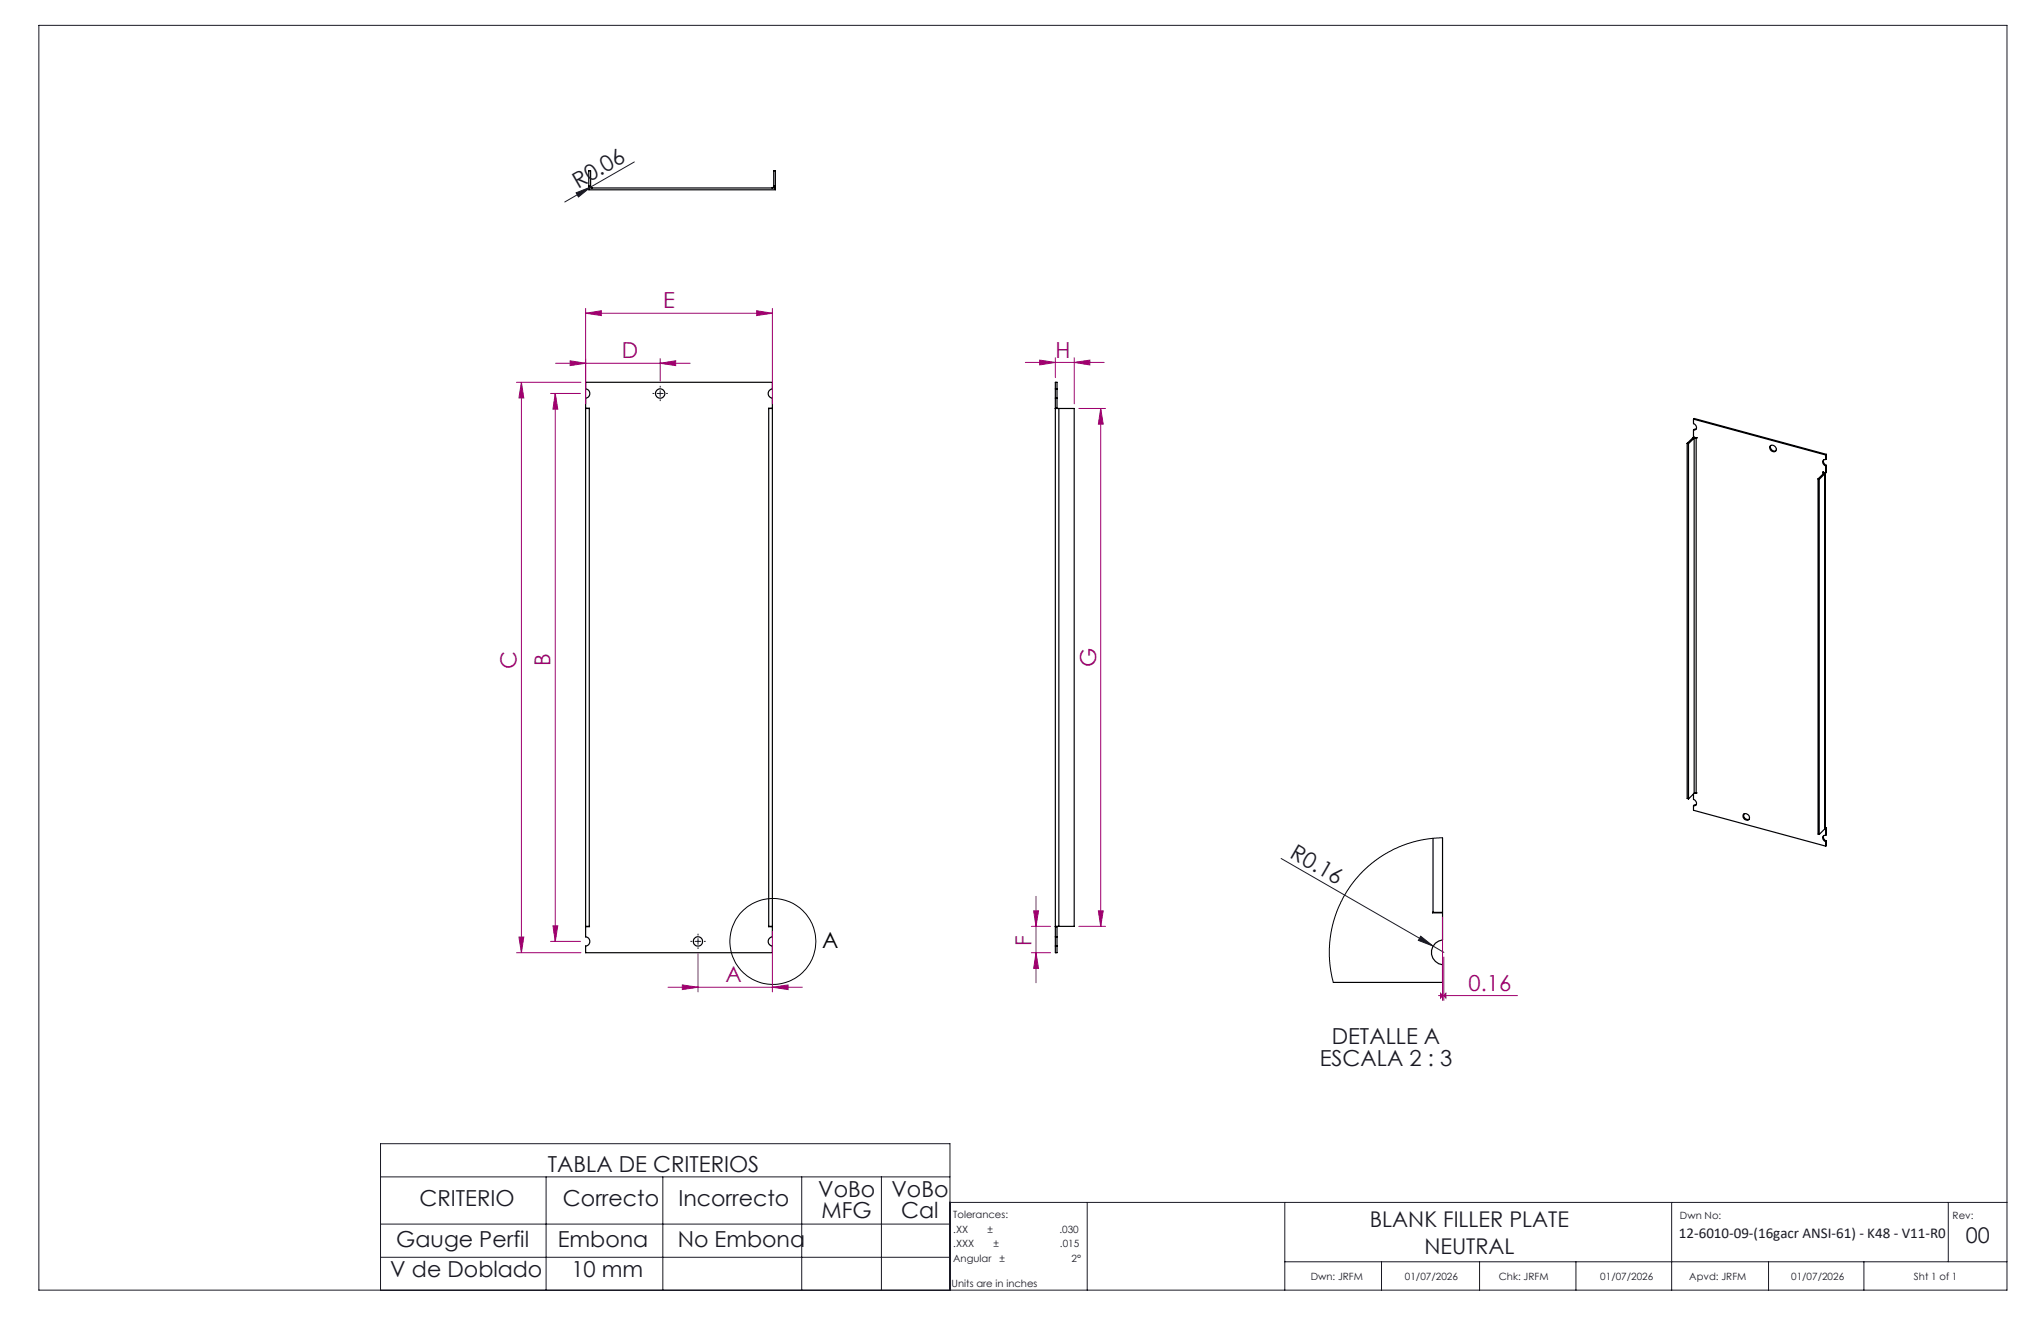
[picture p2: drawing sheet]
<svg xmlns="http://www.w3.org/2000/svg" width="432mm" height="279mm" viewBox="0 0 432 279" stroke-linecap="round" stroke-linejoin="round" font-family="sans-serif">
<g fill="none" stroke="#191924" stroke-width=".21">
<path d="M8.2 5.4h416.4v267.5h-416.4zM134.2 34.3l-14.7 8.4M121.9 40.8l3.1-1.3-2.6 2.2zM139 83.2h1.3M139.7 82.6v1.3M147 199.1h1.3M147.7 198.5v1.2M271 181.6l32.2 18.5M300.6 198l2.6 2.1-3.1-1.2zM303.2 200.1l2.3 1.3M80.5 241.9h120.5v31h-120.5zM80.5 248.9h120.5"/>
<path d="M80.5 258.9h120.5M115.5 248.9v24M140.2 248.9v24M169.6 248.9v24M186.5 248.9v24M230 254.3v18.6M271.8 254.3v18.6M353.7 254.3v18.6M412.2 254.3v12.6M424.6 254.3h-223.7v18.6M80.5 265.9h120.5M271.8 266.9h152.8"/>
<path d="M292.3 266.9v6M313 266.9v6M333.4 266.9v6M374.2 266.9v6M394.3 266.9v6"/>
</g>
<g fill="none" stroke="#000" stroke-width=".25">
<path d="M124.6 39.4l.1 .4M124.6 39.8h39.4v.3h-39.4zM124.6 39.4v-3.3h.4v3.3M124.6 39.4h.4M125 39.4v.2l.3 .2M163.7 39.4l-.4 .4M163.7 39.4v-3.3h.3v3.3M163.7 39.4h.3M164 39.4v.4M124.7 86.4h-.8h.8v109.5M124.7 86.4h.1M162.6 86.4h.8h-.8v109.5"/>
<path d="M162.6 86.4h.1M223.3 82.3v1.9M223.3 82.3v-1.4h.3v1.4M223.3 84.2v114M223.3 82.3h.3M223.3 84.2h.3M223.6 84.2v2.2h-.3h.7M223.6 82.3v1.9M224 86.4h3.3v109.5h-3.3M224 86.4v109.5M356.9 93.8h.3M356.9 93.8v75.1l.3 .1"/>
<path d="M357.2 93.8v75.2M358.1 92.6l-1.2 1.2M358.1 92.6l.3 .1M358.3 88.7v.9a.67 .67 0 0 1 .6 .7 .67 .67 0 0 1-.6 .6M358.3 90.9v1.5l.5 .2M358.3 88.7l28 7.5M358.3 88.7l.1-.2 28 7.6M358.4 92.5l-.3 .1M358.4 92.7l-1.2 1.1M358.4 92.7v75.1M358.8 92.6h.1M358.8 90.7l-.5 .2"/>
<path d="M358.8 92.6l-.4 .1M358.8 92.6v75.1h-.1M374.5 94.4a.78 .78 0 0 1 1 0 .78 .78 0 0 1 0 1.1 .86 .86 0 0 1-.8-.2 .86 .86 0 0 1-.2-.9zM374.6 94.2a.87 .87 0 0 0 .2 .9 .87 .87 0 0 0 .9 .3M385.7 99.9l.6 .1M385.7 99.9v.4M385.7 99.9h.1M385.7 99.9l.1 .2M385.8 97.3v.6l.6 .5M386.3 97.2a.64 .64 0 0 0-.7 .5 .64 .64 0 0 0 .4 .7l.3 .2M386.3 96.2v1M386.3 98.6v1.4"/>
<path d="M386.4 96.1l-.1 .1M386.4 96.1v.9l-.1 .2M386.4 98.4v1.5l-.1 .1M386.4 98.4l-.1 .2M384.6 101.3l.3 .1M384.6 101.3v75.1l.3 .1M384.9 101.4v75.1M385.8 100.1l-1.2 1.2M385.8 100.1l.3 .1M386.1 100.2l-1.2 1.2M386.1 100.2v75.1M386.2 100l-.1 .2"/>
<path d="M386.2 100v75.2M303.2 177.3v15.7M305.2 177.2v15.8h-2M358.3 167.9v1.2a.67 .67 0 0 1 .6 .7 .67 .67 0 0 1-.6 .6M358.3 170.4v1l28 7.6M358.4 167.8l-1.2 1.2M358.8 167.7h.1M358.8 167.7l-.4 .1M358.8 170.2l-.5 .2M368.8 172.3a.79 .79 0 0 1 1.1 0 .79 .79 0 0 1 0 1.1 .87 .87 0 0 1-.9-.2 .87 .87 0 0 1-.2-.9zM369 172.2a.87 .87 0 0 0 .2 .9 .87 .87 0 0 0 .9 .2M385.8 176.7v.7l.6 .5"/>
<path d="M386.1 175.3l-1.2 1.2M386.2 175.2l-.1 .1M386.2 175.2h.1M386.2 175h.2M386.3 176.7a.63 .63 0 0 0-.7 .5 .63 .63 0 0 0 .4 .7l.3 .1M386.3 175.2v1.5M386.3 178v1M386.4 175v1.5l-.1 .2M386.4 177.9v.9l-.1 .2M386.4 175l-.1 .2M386.4 177.9l-.1 .1M124.7 195.9h-.8v-111.7a.97 .97 0 0 0 .9-1 .97 .97 0 0 0-.9-.9v-1.4h39.5v1.4a.97 .97 0 0 0-.9 .9 .97 .97 0 0 0 .9 1v111.7h-.8"/>
<path d="M124.7 195.9l-.8 .1v2.2a.97 .97 0 0 1 .9 .9 .97 .97 0 0 1-.9 1v1.4h39.5v-1.4a.97 .97 0 0 1-.9-1 .97 .97 0 0 1 .9-.9v-2.2l-.8-.1M223.3 195.9h.7M223.3 198.2v1.9M223.3 196h.3M223.3 198.2h.3M223.6 198.2v1.9M223.6 195.9v2.3M303.2 193l-.1 .1h2.1v5.7a2.64 2.64 0 0 0-2.4 2.6 2.64 2.64 0 0 0 2.4 2.6v3.8h-23.1M223.3 200.1v1.4h.3v-1.4M223.3 200.1h.3"/>
<circle cx="139.7" cy="83.2" r=".99"/>
<circle cx="147.7" cy="199.1" r=".99"/>
</g>
<g fill="none" stroke="#000" stroke-width=".21">
<path d="M305.2 177.2l-2.8 .2-2.5 .4-2.5 .8-2.8 1.2-2.2 1.2-2.2 1.6-2.4 2.3-1.7 1.9-1.8 2.8-1.2 2.5-.7 1.8-.7 2.7-.4 2.8-.1 3 .4 3.1 .5 2.3"/>
<circle cx="163.5" cy="199.1" r="9.1"/>
</g>
<g fill="none" stroke="#a0006e" stroke-width=".21">
<path d="M117.5 76.8h28.5M120.6 76.3l3.3 .5-3.3 .5zM123.9 66.3l3.3-.6v1zM123.9 65.2v20.2M123.9 66.3h39.5M139.7 76.8l3.2-.5v1zM139.7 75.8v4.8M160.1 65.7l3.3 .6-3.3 .4zM163.4 65.2v20.2M216.9 76.7h16.7M220 76.2l3.3 .5-3.3 .5zM223.3 75.7v4.2"/>
<path d="M227.3 76.7l3.3-.5v1zM227.3 75.7v9.7M109.3 80.9h13.6M110.3 80.9l.5 3.3h-1zM110.3 80.9v120.6M116.5 83.2h6.3M117.5 83.2l.5 3.3h-1zM117.5 83.2v115.9M228.2 86.4h5.7M232.9 86.4l.5 3.3h-1zM232.9 86.4v109.5M109.8 198.2h1l-.5 3.3z"/>
<path d="M116.5 199.1h6.3M117 195.8h1l-.5 3.3zM163.4 197v12.8M218.2 195.9h4M218.7 192.7h1l-.5 3.2zM219.2 189.6v18.3M228.2 195.9h5.7M232.4 192.7h1l-.5 3.2zM305.2 194v17.6M109.3 201.5h13.6M141.3 208.8h28.5M144.4 208.3l3.3 .5-3.3 .5z"/>
<path d="M147.7 201.8v8M163.4 208.8l3.3-.5v1zM218.2 201.5h4M219.2 201.5l.5 3.3h-1zM304.3 210.6h16.7M304.8 210.1l.4 .5-.4 .5zM305.5 202.4v9.2M305.9 210.1v1l-.4-.5z"/>
</g>
<path d="M138.4 83.2h-.3M139.7 82v-.4M139.7 84.5v.3M140.9 83.2h.4M146.4 199.1h-.3M147.7 197.9v-.4M148.9 199.1h.4M147.7 200.4v.3" fill="none" stroke="#191924" stroke-width=".21" stroke-dasharray="15.2 1.3 1.3 1.3" stroke-linecap="butt"/>
<g fill="#191924">
<path d="M300.6 198l2.6 2.1-3.1-1.2z"/>
<path d="M121.9 40.8l3.1-1.3-2.6 2.2z"/>
</g>
<g fill="#a0006e">
<path d="M227.3 76.7l3.3-.5v1zM220 76.2l3.3 .5-3.3 .5zM163.4 208.8l3.3-.5v1zM144.4 208.3l3.3 .5-3.3 .5zM160.1 65.7l3.3 .6-3.3 .4zM123.9 66.3l3.3-.6v1z"/>
<path d="M120.6 76.3l3.3 .5-3.3 .5zM139.7 76.8l3.2-.5v1zM304.8 210.1l.4 .5-.4 .5zM305.9 210.1v1l-.4-.5z"/>
<path d="M232.4 192.7h1l-.5 3.2zM232.9 86.4l.5 3.3h-1zM109.8 198.2h1l-.5 3.3zM110.3 80.9l.5 3.3h-1z"/>
<path d="M218.7 192.7h1l-.5 3.2zM219.2 201.5l.5 3.3h-1zM117.5 83.2l.5 3.3h-1zM117 195.8h1l-.5 3.3z"/>
</g>
<g font-size="4.7" fill="#191924">
<text x="122.3" y="39.9" transform="rotate(-30 122.3 39.9)">R0.06</text>
<text x="272.7" y="181.3" transform="rotate(30 272.7 181.3)">R0.16</text>
<text x="281.7" y="220.9">DETALLE A</text>
<text x="279.2" y="225.4">ESCALA 2 : 3</text>
<text x="115.9" y="247.9">TABLA DE CRITERIOS</text>
<text x="88.7" y="255.1">CRITERIO</text>
<text x="119.1" y="255.1">Correcto</text>
<text x="143.5" y="255.1">Incorrecto</text>
<text x="173.1" y="253.1">VoBo</text>
<text x="173.8" y="257.6">MFG</text>
<text x="188.6" y="253.1">VoBo</text>
<text x="190.7" y="257.6">Cal</text>
<text x="83.8" y="263.8">Gauge Perfil</text>
<text x="118" y="263.8">Embona</text>
<text x="143.4" y="263.8">No Embona</text>
<text x="82.6" y="270.1">V de Doblado</text>
<text x="120.9" y="270.1">10 mm</text>
</g>
<g font-size="4.7" fill="#a0006e">
<text x="140.3" y="65.2">E</text>
<text x="131.5" y="75.8">D</text>
<text x="223.3" y="75.6">H</text>
<text x="109.3" y="141.5" transform="rotate(-90 109.3 141.5)">C</text>
<text x="116.5" y="140.9" transform="rotate(-90 116.5 140.9)">B</text>
<text x="231.9" y="141" transform="rotate(-90 231.9 141)">G</text>
<text x="218.2" y="200.2" transform="rotate(-90 218.2 200.2)">F</text>
<text x="153.5" y="207.8">A</text>
<text x="310.7" y="209.6">0.16</text>
</g>
<text font-size="4.7" x="174" y="200.5">A</text>
<g font-size="4.6" fill="#191924">
<text x="289.8" y="259.6">BLANK FILLER PLATE</text>
<text x="415.9" y="263">00</text>
<text x="301.3" y="265.2">NEUTRAL</text>
</g>
<text font-size="3.2" fill="#191924" x="355.2" y="261.8">12-6010-09-(16gacr ANSI-61) - K48 - V11-R0</text>
<g font-size="2.1" fill="#191924">
<text x="201.7" y="257.6">Tolerances:</text>
<text x="355.4" y="257.8">Dwn No:</text>
<text x="413.1" y="257.8">Rev:</text>
<text x="201.7" y="260.7">.XX</text>
<text x="201.7" y="263.9">.XXX</text>
<text x="208.9" y="260.7">±</text>
<text x="210.2" y="263.9">±</text>
<text x="224.1" y="260.7">.030</text>
<text x="224.3" y="263.9">.015</text>
<text x="201.7" y="267">Angular</text>
<text x="211.5" y="267">±</text>
<text x="226.7" y="267">2°</text>
<text x="201.3" y="272.3">Units are in inches</text>
<text x="277.3" y="270.7">Dwn: JRFM</text>
<text x="297.2" y="270.7">01/07/2026</text>
<text x="317.1" y="270.7">Chk: JRFM</text>
<text x="338.6" y="270.7">01/07/2026</text>
<text x="357.4" y="270.7">Apvd: JRFM</text>
<text x="378.9" y="270.7">01/07/2026</text>
<text x="404.9" y="270.7">Sht 1 of 1</text>
</g>
</svg>
